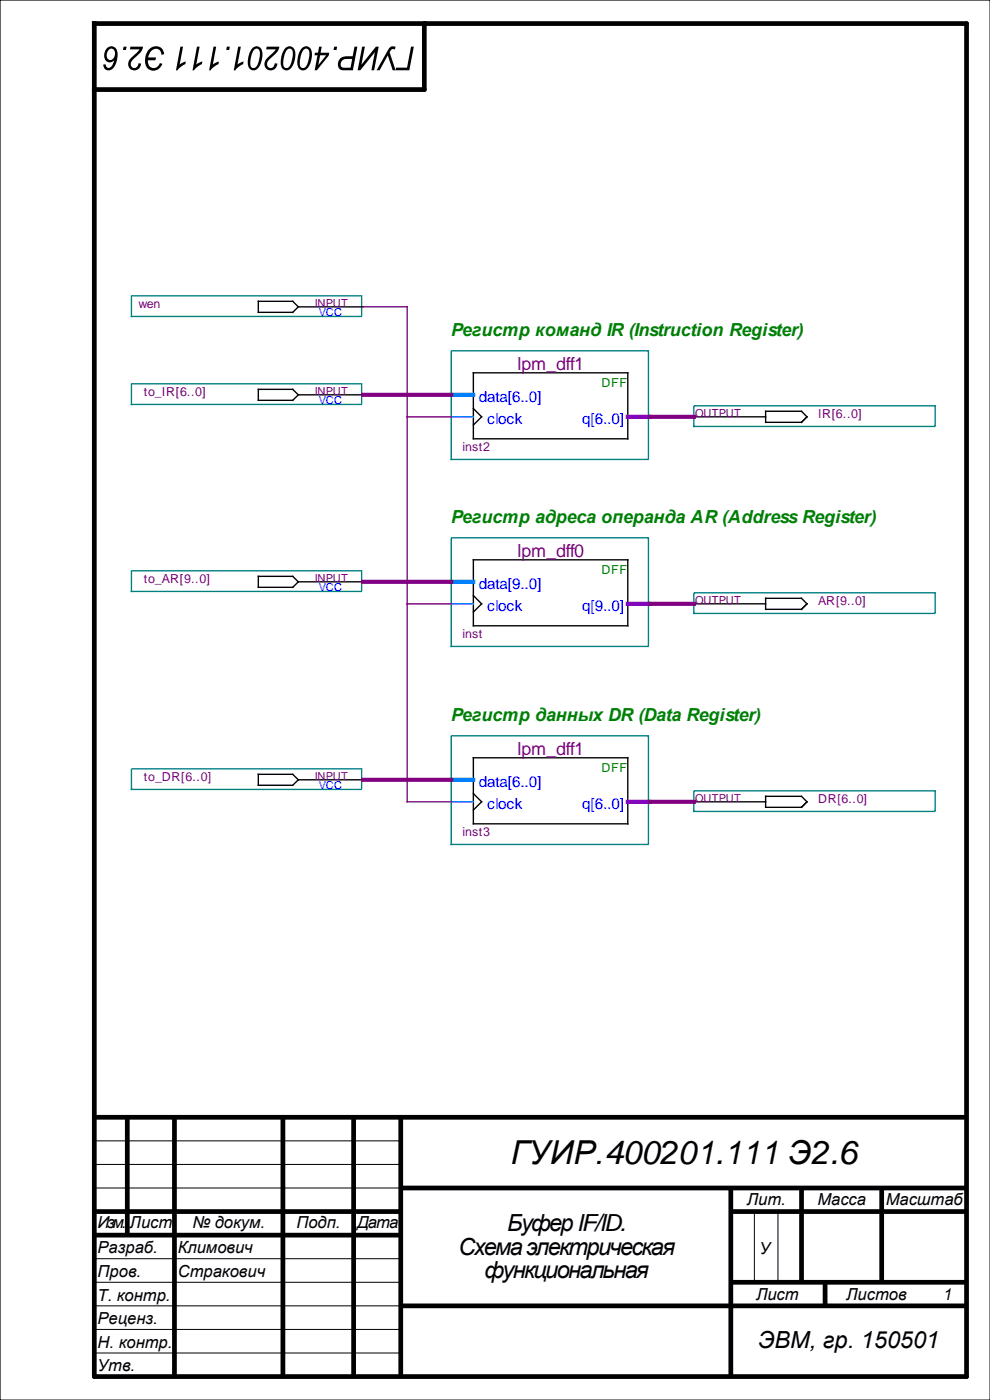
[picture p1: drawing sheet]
<svg xmlns="http://www.w3.org/2000/svg" width="210mm" height="297mm" viewBox="0 0 210 297" stroke-linecap="round" stroke-linejoin="round" font-family="sans-serif">
<path d="M0 0h210v297h-210z" fill="none" stroke="#000" stroke-width=".25"/>
<path d="M20 5h185v287h-185zM90 5v14h-70" fill="none" stroke="#000" stroke-width="1"/>
<g fill="none" stroke="#000" stroke-width="1" stroke-linecap="butt">
<path d="M20 237h185M27 237v25M37 237v55M60 237v55M75 237v55M85 237v55M20 257h65M85 252h120M155 252v40M155 257h50M170 252v20M187 252v20"/>
<path d="M20 262h65M85 277h120M155 272h50M175 272v5"/>
</g>
<path d="M20 242h65M20 247h65M20 252h65M160 257v15M165 257v15M20 267h65M20 272h65M20 277h65M20 282h65M20 287h65" fill="none" stroke="#000" stroke-width=".21"/>
<g fill="#000">
<path d="M27.7 9.9h2.7a4.7 4.7 0 0 1-2.1 2.7 .97 .97 0 0 0-.6 1.1 .97 .97 0 0 0 1 .7l.5-.4 .2-.6 .5 .1a1.4 1.4 0 0 1-2 1.3 1.4 1.4 0 0 1-.3-2.3l2-2h-2zM26.2 9.9h.6l-.1 .7h-.6zM22.8 10.1a1.36 1.36 0 0 1 1.6 0 1.36 1.36 0 0 1 .5 1.5 3.3 3.3 0 0 1-1.7 3.3 1.12 1.12 0 0 1-1.3-1.2l.5-.1a.71 .71 0 0 0 .6 .8 .71 .71 0 0 0 .8-.6l.4-1a1.21 1.21 0 0 1-1.4 .3 1.21 1.21 0 0 1-.7-1.3l.1-.8zM23 10.6a1.27 1.27 0 0 0 .4 2.1 1.29 1.29 0 0 0 1-1.1 1.29 1.29 0 0 0-.8-1.3z"/>
<path d="M48.1 9.9h.6l-.1 .7h-.6zM45.3 9.9h.6l-.8 3.8 1.3-.7-.1 .6-1 .7-.6 .6h-.4zM41.8 9.9h.5l-.7 3.8 1.3-.7-.1 .6-1.1 .7-.5 .6h-.4zM38.3 9.9h.5l-.7 3.8 1.3-.7-.1 .6-1.1 .7-.6 .6h-.3zM31.7 10.4a1.77 1.77 0 0 1 1.9-.5 1.77 1.77 0 0 1 1.2 1.6l-.6 .1a1.24 1.24 0 0 0-.9-1.3 1.24 1.24 0 0 0-1.4 .8l-.5 1.1h1.7l-.1 .6h-1.6a1.31 1.31 0 0 0 .9 1.6 1.31 1.31 0 0 0 1.6-1l.5 .1a1.88 1.88 0 0 1-2.1 1.5 1.88 1.88 0 0 1-1.5-2.1l.2-1.4z"/>
<path d="M67.7 9.9h.5l-.2 1.3h1.8l-.1 .6-2.5 3.1h-.5l.6-3.2h-.6l.1-.5h.6zM67.9 11.7l-.4 2.1 1.7-2.1zM64.1 10.2a1.21 1.21 0 0 1 1.4-.3 1.21 1.21 0 0 1 .6 1.2 3.7 3.7 0 0 1-1.5 3.8 1.31 1.31 0 0 1-1.6-1.6 4.7 4.7 0 0 1 1.1-3.1zM64.3 10.6a4.6 4.6 0 0 0-.5 3.6 .84 .84 0 0 0 .8 .1 .84 .84 0 0 0 .6-.7l.2-.6a3.2 3.2 0 0 0-.1-2.5l-.4-.2zM60.6 10.2a1.21 1.21 0 0 1 1.3-.3 1.21 1.21 0 0 1 .7 1.2 3.7 3.7 0 0 1-1.5 3.8 1.31 1.31 0 0 1-1.6-1.6 4.7 4.7 0 0 1 1.1-3.1zM60.8 10.6a4.6 4.6 0 0 0-.5 3.6 .84 .84 0 0 0 .8 .1 .84 .84 0 0 0 .5-.7l.3-.6a3.2 3.2 0 0 0-.1-2.5l-.4-.2zM56.6 9.9h2.7a4.7 4.7 0 0 1-2.1 2.7 .97 .97 0 0 0-.6 1.1 .97 .97 0 0 0 1 .7l.5-.4 .2-.6 .5 .1a1.41 1.41 0 0 1-2 1.3 1.41 1.41 0 0 1-.2-2.3l1.9-2h-2zM53.6 10.2a1.21 1.21 0 0 1 1.4-.3 1.21 1.21 0 0 1 .6 1.2 3.7 3.7 0 0 1-1.5 3.8 1.31 1.31 0 0 1-1.6-1.6 4.7 4.7 0 0 1 1.1-3.1zM53.8 10.6a4.6 4.6 0 0 0-.5 3.6 .84 .84 0 0 0 .8 .1 .84 .84 0 0 0 .6-.7l.2-.6a3.2 3.2 0 0 0-.1-2.5l-.4-.2zM50.5 9.9h.6l-.7 3.8 1.3-.7-.1 .6-1.1 .7-.6 .6h-.3z"/>
<path d="M87.2 9.9h.6l-1 5h-2.9l.1-.6h2.3zM82.7 10l.5-.2 .7 .1-.1 .6h-.7l-.5 .6 1.3 3.8h-.6l-1.1-3.2-1.7 3.2h-.6zM76.8 9.9h.6l-.7 3.8 3-3.8h.6l-.9 5h-.6l.7-3.8-3.1 3.8h-.5zM72.2 12.4l.9-.4 1.7-.1 .4-2h.6l-1 5h-1.8a1.4 1.4 0 0 1-1.3-1 1.4 1.4 0 0 1 .5-1.5zM72.5 12.9a.83 .83 0 0 0-.2 1 .83 .83 0 0 0 .9 .5h1.1l.4-1.9-1.6 .1zM70.9 9.9h.6l-.1 .7h-.7z"/>
</g>
<path d="M27.9 81.4h48.8v4.4h-48.8z" fill-rule="evenodd" fill="#fff" stroke="#008080" stroke-width=".29" stroke-dasharray=".3 .3"/>
<path d="M54.8 82.6h7.3l1.2 1.2-1.2 1.1h-7.3zM63.3 83.8h13.7" fill="none" stroke="#000" stroke-width=".29"/>
<path d="M27.9 121.1h48.8v4.4h-48.8z" fill-rule="evenodd" fill="#fff" stroke="#008080" stroke-width=".29" stroke-dasharray=".3 .3"/>
<path d="M54.8 122.3h7.3l1.2 1.1-1.2 1.2h-7.3zM63.3 123.4h13.7" fill="none" stroke="#000" stroke-width=".29"/>
<path d="M27.9 163.1h48.8v4.3h-48.8z" fill-rule="evenodd" fill="#fff" stroke="#008080" stroke-width=".29" stroke-dasharray=".3 .3"/>
<path d="M54.8 164.2h7.3l1.2 1.2-1.2 1.2h-7.3zM63.3 165.4h13.7" fill="none" stroke="#000" stroke-width=".29"/>
<path d="M27.9 62.8h48.8v4.3h-48.8z" fill-rule="evenodd" fill="#fff" stroke="#008080" stroke-width=".29" stroke-dasharray=".3 .3"/>
<path d="M54.8 63.9h7.3l1.2 1.2-1.2 1.2h-7.3zM63.3 65.1h13.7" fill="none" stroke="#000" stroke-width=".29"/>
<path d="M147.2 86.1h51.1v4.4h-51.1z" fill-rule="evenodd" fill="#fff" stroke="#008080" stroke-width=".29" stroke-dasharray=".3 .3"/>
<path d="M147.2 88.4h15.2M162.4 87.2h7.6l1.2 1.2-1.2 1.2h-7.6z" fill="none" stroke="#000" stroke-width=".29"/>
<path d="M147.2 125.7h51.1v4.4h-51.1z" fill-rule="evenodd" fill="#fff" stroke="#008080" stroke-width=".29" stroke-dasharray=".3 .3"/>
<path d="M147.2 128.1h15.2M162.4 126.9h7.6l1.2 1.2-1.2 1.2h-7.6z" fill="none" stroke="#000" stroke-width=".29"/>
<path d="M147.2 167.8h51.1v4.3h-51.1z" fill-rule="evenodd" fill="#fff" stroke="#008080" stroke-width=".29" stroke-dasharray=".3 .3"/>
<path d="M147.2 170.1h15.2M162.4 168.9h7.6l1.2 1.2-1.2 1.1h-7.6z" fill="none" stroke="#000" stroke-width=".29"/>
<path d="M95.7 114.1h41.8v23h-41.8z" fill-rule="evenodd" fill="#fff" stroke="#008080" stroke-width=".29" stroke-dasharray=".3 .3"/>
<path d="M100.4 118.8h32.8v13.9h-32.8zM100.4 126.3l1.8 1.8-1.8 1.7" fill="none" stroke="#000" stroke-width=".29"/>
<path d="M95.7 123.4h4.7" fill="none" stroke="#0080ff" stroke-width=".88"/>
<path d="M95.7 128.1h4.7" fill="none" stroke="#0080ff" stroke-width=".29"/>
<path d="M133.2 128.1h4.6" fill="none" stroke="#8000ff" stroke-width=".88"/>
<path d="M95.7 74.4h41.8v23.1h-41.8z" fill-rule="evenodd" fill="#fff" stroke="#008080" stroke-width=".29" stroke-dasharray=".3 .3"/>
<path d="M100.4 79.1h32.8v14h-32.8zM100.4 86.7l1.8 1.7-1.8 1.8" fill="none" stroke="#000" stroke-width=".29"/>
<path d="M95.7 83.8h4.7" fill="none" stroke="#0080ff" stroke-width=".88"/>
<path d="M95.7 88.4h4.7" fill="none" stroke="#0080ff" stroke-width=".29"/>
<path d="M133.2 88.4h4.6" fill="none" stroke="#8000ff" stroke-width=".88"/>
<path d="M95.7 156.1h41.8v23h-41.8z" fill-rule="evenodd" fill="#fff" stroke="#008080" stroke-width=".29" stroke-dasharray=".3 .3"/>
<path d="M100.4 160.7h32.8v14.1h-32.8zM100.4 168.3l1.8 1.8-1.8 1.7" fill="none" stroke="#000" stroke-width=".29"/>
<path d="M95.7 165.4h4.7" fill="none" stroke="#0080ff" stroke-width=".88"/>
<path d="M95.7 170.1h4.7" fill="none" stroke="#0080ff" stroke-width=".29"/>
<path d="M133.2 170.1h4.6" fill="none" stroke="#8000ff" stroke-width=".88"/>
<path d="M77 65.1h9.4v105h9.3M86.4 88.4h9.3M86.4 128.1h9.3" fill="none" stroke="#800080" stroke-width=".29"/>
<path d="M77 83.8h18.7M137.8 88.4h9.4M77 123.4h18.7M137.8 128.1h9.4M77 165.4h18.7M137.8 170.1h9.4" fill="none" stroke="#800080" stroke-width=".88"/>
<text font-size="7" x="108.3" y="247">ГУИР.400201.111 Э2.6</text>
<g font-size="5">
<text x="107.6" y="261.1">БуферIF/ID.</text>
<text x="97.2" y="266.1">Схема электрическая</text>
<text x="102.8" y="271.1">функциональная</text>
<text x="160.8" y="286">ЭВМ, гр. 150501</text>
</g>
<g font-size="3.8" fill="#008000">
<text x="95.7" y="71.2">Регистр команд IR (Instruction Register)</text>
<text x="95.7" y="110.9">Регистр адреса операнда AR (Address Register)</text>
<text x="95.7" y="152.9">Регистр данных DR (Data Register)</text>
</g>
<g font-size="3.8" fill="#800080">
<text x="109.8" y="78.5">lpm_dff1</text>
<text x="109.8" y="118.2">lpm_dff0</text>
<text x="109.8" y="160.2">lpm_dff1</text>
</g>
<g font-size="3.5">
<text x="158.4" y="255.6">Лит.</text>
<text x="173.4" y="255.6">Масса</text>
<text x="187.9" y="255.6">Масштаб</text>
<text x="20.7" y="260.6">Изм.</text>
<text x="27.5" y="260.6">Лист</text>
<text x="40.8" y="260.6">№ докум.</text>
<text x="62.9" y="260.6">Подп.</text>
<text x="75.7" y="260.6">Дата</text>
<text x="20.7" y="265.9">Разраб.</text>
<text x="37.7" y="265.9">Климович</text>
<text x="161.1" y="265.9">У</text>
<text x="20.7" y="270.9">Пров.</text>
<text x="20.7" y="275.9">Т. контр.</text>
<text x="37.7" y="270.9">Стракович</text>
<text x="160.4" y="275.8">Лист</text>
<text x="179.5" y="275.8">Листов</text>
<text x="199.9" y="275.8">1</text>
<text x="20.7" y="280.9">Реценз.</text>
<text x="20.7" y="285.9">Н. контр.</text>
<text x="20.7" y="290.9">Утв.</text>
</g>
<g font-size="3.2" fill="#00f">
<text x="101.6" y="85.2">data[6..0]</text>
<text x="103.3" y="89.9">clock</text>
<text x="123.5" y="89.9">q[6..0]</text>
<text x="101.6" y="124.9">data[9..0]</text>
<text x="103.3" y="129.5">clock</text>
<text x="123.5" y="129.5">q[9..0]</text>
<text x="101.6" y="166.9">data[6..0]</text>
<text x="103.3" y="171.5">clock</text>
<text x="123.5" y="171.5">q[6..0]</text>
</g>
<g font-size="2.6" fill="#800080">
<text x="29.3" y="65.4">wen</text>
<text x="30.5" y="84">to_IR[6..0]</text>
<text x="173.5" y="88.7">IR[6..0]</text>
<text x="98.1" y="95.7">inst2</text>
<text x="30.5" y="123.7">to_AR[9..0]</text>
<text x="173.5" y="128.4">AR[9..0]</text>
<text x="98.1" y="135.4">inst</text>
<text x="30.5" y="165.7">to_DR[6..0]</text>
<text x="173.5" y="170.4">DR[6..0]</text>
<text x="98.1" y="177.4">inst3</text>
</g>
<g font-size="2.6" fill="#008000">
<text x="127.6" y="82">DFF</text>
<text x="127.6" y="121.7">DFF</text>
<text x="127.6" y="163.7">DFF</text>
</g>
<g font-size="2.3" fill="#800080">
<text x="66.8" y="65.1">INPUT</text>
<text x="66.8" y="83.8">INPUT</text>
<text x="147.5" y="88.4">OUTPUT</text>
<text x="66.8" y="123.4">INPUT</text>
<text x="147.5" y="128.1">OUTPUT</text>
<text x="66.8" y="165.4">INPUT</text>
<text x="147.5" y="170.1">OUTPUT</text>
</g>
<g font-size="2.3" fill="#00f">
<text x="67.6" y="67.1">VCC</text>
<text x="67.6" y="85.8">VCC</text>
<text x="67.6" y="125.5">VCC</text>
<text x="67.6" y="167.4">VCC</text>
</g>
</svg>
